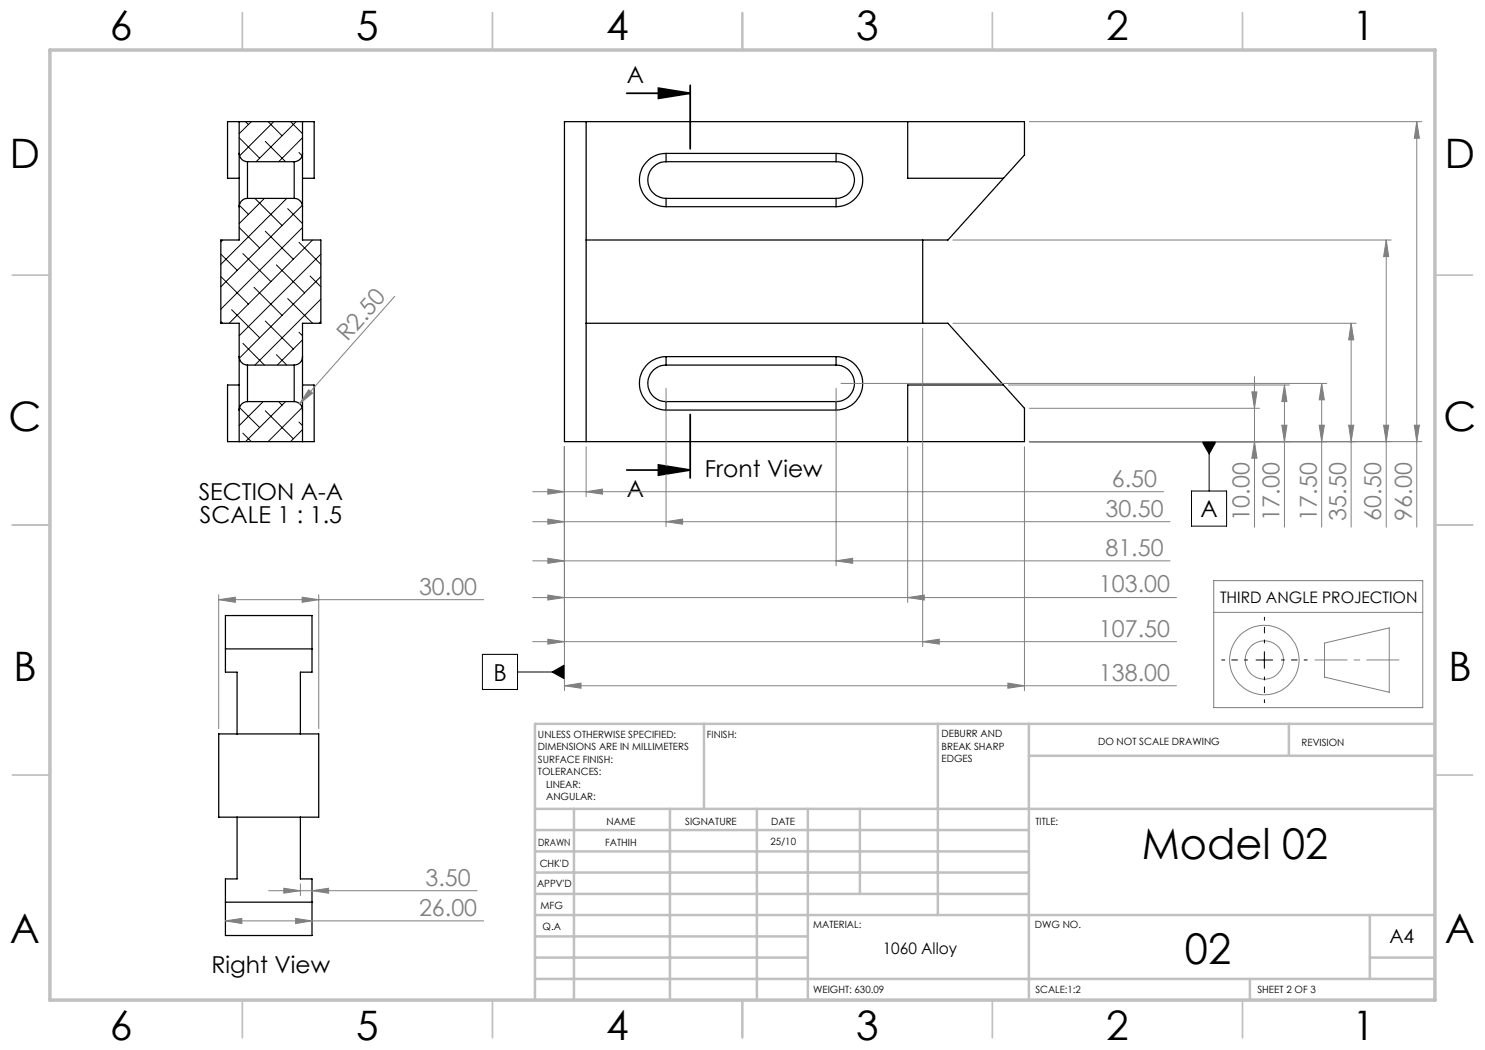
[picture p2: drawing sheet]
<svg xmlns="http://www.w3.org/2000/svg" width="297mm" height="210mm" viewBox="0 0 297 210" stroke-linecap="round" stroke-linejoin="round" font-family="sans-serif">
<g fill="none" stroke="#000" stroke-width=".25">
<path d="M47.8 30.7a1.69 1.69 0 0 0 1.7 1.6M47.8 30.7v10.6M47.8 35.7h-2.3v-11.4h17.3v11.4h-2.3M47.8 24.3v6.4M49.5 39.7a1.69 1.69 0 0 0-1.7 1.6M49.5 32.3v7.4M49.5 39.7h9.3M49.5 32.3h9.3M58.8 39.7a1.69 1.69 0 0 1 1.7 1.6M58.8 32.3v7.4M60.5 30.7a1.69 1.69 0 0 1-1.7 1.6M60.5 30.7v10.6"/>
<path d="M60.5 24.3v6.4M117.2 24.3v64M133.2 39.7v1.6M133.2 32.3a3.7 3.7 0 0 0-3.6 3.7 3.7 3.7 0 0 0 3.6 3.7M133.2 30.7a5.3 5.3 0 0 0-5.3 5.3 5.3 5.3 0 0 0 5.3 5.3M133.2 30.7v1.6M133.2 39.7h34M133.2 30.7h34M133.2 32.3h34M167.2 39.7v1.6M167.2 32.3a3.7 3.7 0 0 1 3.7 3.7 3.7 3.7 0 0 1-3.7 3.7M167.2 30.7v1.6"/>
<path d="M167.2 30.7a5.3 5.3 0 0 1 5.3 5.3 5.3 5.3 0 0 1-5.3 5.3M181.5 24.3v11.4h19.2M47.8 41.3v6.7h-3.6v16.7h3.6v6.6M60.5 41.3v6.7h3.7v16.7h-3.7v6.6M117.2 48h72.4l15.3-17v-6.7h-92v64h92v-6.6l-15.3-17h-72.4M133.2 41.3h34M184.5 48v16.7M47.8 71.3a1.69 1.69 0 0 0 1.7 1.7M47.8 71.3v10.7M47.8 77h-2.3v11.3h17.3v-11.3h-2.3M49.5 73v7.3M49.5 73h9.3"/>
<path d="M58.8 73v7.3M60.5 71.3a1.69 1.69 0 0 1-1.7 1.7M60.5 71.3v10.7M133.2 71.3a5.3 5.3 0 0 0-5.3 5.4 5.3 5.3 0 0 0 5.3 5.3M133.2 71.3v1.7M133.2 73a3.7 3.7 0 0 0-3.6 3.7 3.7 3.7 0 0 0 3.6 3.6M133.2 71.3h34M133.2 73h34M167.2 71.3a5.3 5.3 0 0 1 5.3 5.4 5.3 5.3 0 0 1-5.3 5.3M167.2 71.3v1.7M167.2 73a3.7 3.7 0 0 1 3.7 3.7 3.7 3.7 0 0 1-3.7 3.6M200.7 77h-19.2v11.3"/>
<path d="M47.8 82v6.3M49.5 80.3a1.69 1.69 0 0 0-1.7 1.7M49.5 80.3h9.3M58.8 80.3a1.69 1.69 0 0 1 1.7 1.7M60.5 82v6.3M133.2 80.3v1.7M133.2 82h34M133.2 80.3h34M167.2 80.3v1.7M45.1 129.8h17.3M43.7 146.8h20v16.6h-20zM47.4 146.8v-12.4h-2.3v-11.3h17.3v11.3h-2.3v12.4"/>
<path d="M47.4 163.4v12.4h-2.3v11.3h17.3v-11.3h-2.3v-12.4M45.1 180.4h17.3"/>
</g>
<g fill="none" stroke="#000" stroke-width=".2">
<path d="M47.8 27.5l4.1 4.1M49.1 24.3l.6 .6M50.3 24.3l-2.5 2.4M51 39.7l5.4 5.4M52.9 39.7l-5.1 5M53.1 28.3l4 4M53.6 24.3l2.8 2.9M54.8 24.3l-6.9 6.9M57.4 39.7l-13.2 13.2M58.1 24.3l2.4 2.4M59.2 24.3l-8 8M59.8 30.5l.6 .7"/>
<path d="M60.5 27.5l-4.8 4.8M44.2 55.3l5.5 5.5M44.2 50.8l3.2 3.3M44.6 48l-.4 .4M47.8 45.5l4.1 4.1M47.9 41.1l1.8 1.8M48.6 50.7l5.6 5.6M50.8 57.5l5.6 5.6M53.1 46.2l5.6 5.6M55.3 53l5.6 5.6M57.5 59.7l5 5M57.5 41.7l3 3"/>
<path d="M59.8 48.5l4.4 4.4M60.5 41.1l-16.3 16.3M60.5 45.5l-16.3 16.3M62 55.2l2.2 2.2M62.5 48l-16.7 16.7M64.2 50.8l-16.4 16.4M64.2 55.3l-16.3 16.3M64.2 59.8l-13.2 13.2M44.2 64.3l.4 .4M46.3 61.9l5.6 5.6M48.6 68.7l4.3 4.3M53.1 64.2l5.6 5.6"/>
<path d="M55.3 70.9l2.1 2.1M59.8 66.5l.7 .7M60.5 68l-5 5M64.2 64.3l-.4 .4M47.9 81.5l4 4M48.6 86.6l1.7 1.7M52.6 80.3l-4.8 4.8M53.1 82.2l5.6 5.6M55.7 80.3l.7 .7M57.1 80.3l-8 8M59.8 84.4l.7 .7M60.4 81.5l-6.8 6.8"/>
<path d="M60.5 85.9l-2.4 2.4M238.3 98.2h7v7h-7zM240.4 88.3h2.8l-1.4 2.5zM241.8 88.3v9.9M96.5 130.9h7v7h-7zM103.5 134.4h9.4M110.4 134.4l2.5-1.4v2.8zM251.2 132h3.3M252.9 130.3v3.4"/>
</g>
<path d="M125.3 18.7h12.7M131.7 17.6l6.3 1.1-6.3 1zM138 17.1v12.7M125.3 94h12.7M131.7 93l6.3 1-6.3 1zM138 82.9v12.7" fill="none" stroke="#000" stroke-width=".35"/>
<g fill="none" stroke="#808080" stroke-width=".2">
<path d="M205.9 24.3h78.5M283.4 24.3v81.1M283.4 24.3l.5 3.3h-1zM79 59.3l-19.1 21.4M190.6 48h87.6M277.2 48v57.4M277.2 48l.5 3.3h-1zM61.7 78l.8 .6-2.6 2.1zM133.2 77.7v27.6M167.2 77.7v35.5M168.2 76.7h97.2M184.5 65.7v63.6"/>
<path d="M190.6 64.7h80.7M201.7 77h56.2M250.4 78.4h1l-.5 3.3zM250.9 75.3v30.1M256.9 77v28.4M256.9 77l.5 3.3h-1zM264.3 76.7v28.7M264.3 76.7l.6 3.3h-1.1zM270.2 64.7v40.7M270.2 64.7l.6 3.3h-1.1zM106.5 98.3h126.2M109.6 97.8l3.3 .5-3.3 .5z"/>
<path d="M112.9 89.4v48.7M117.2 98.3l3.3-.5v1zM117.2 89.4v9.9M181.5 89.4v31.1M204.9 89.4v48.7M205.9 88.3h78.5M205.9 81.7h46M250.9 88.3l.5 3.3h-1zM256.4 85h1l-.5 3.3zM263.8 85h1.1l-.6 3.3zM269.7 85h1.1l-.6 3.3zM276.7 85h1l-.5 3.3z"/>
<path d="M282.9 85h1l-.5 3.3zM43.7 119.9l3.4-.5v1.1zM43.7 118.9v26.9M43.7 119.9h53M60.4 119.4l3.3 .5-3.3 .6zM63.7 118.9v26.9M106.5 112.2h127.5M106.5 104.3h127.5M106.5 119.5h128.8M109.6 119l3.3 .5-3.3 .5zM109.6 111.6l3.3 .6-3.3 .5zM109.6 103.8l3.3 .5-3.3 .5z"/>
<path d="M133.2 104.3l3.3-.5v1zM167.2 112.2l3.3-.6v1.1zM181.5 119.5l3.4-.5v1zM242.7 116.1h41.9v25.4h-41.9zM106.5 128.3h128.8M109.6 127.8l3.3 .5-3.3 .5zM112.9 137.2l3.3-.6v1zM112.9 137.2h122.4M184.5 128.3l3.4-.5v1zM201.6 136.6l3.3 .6-3.3 .4zM242.7 122.5h41.9M264.9 128.6l12.9-3v12.9l-12.9-3.1z"/>
<path d="M53.7 178.1h41.7M56.8 177.7l3.3 .4-3.3 .5zM60.1 176.8v2.3M62.4 178.1l3.3-.4v.9zM45.1 184.2l3.3-.5v1zM45.1 184.2h51.6M59.1 183.7l3.3 .5-3.3 .5z"/>
<circle cx="252.9" cy="132" r="6.9"/>
<circle cx="252.9" cy="132" r="3.8"/>
</g>
<path d="M249.6 132h-5.3M252.9 128.7v-5.3M252.9 135.3v5.3M256.2 132h5.3" fill="none" stroke="#000" stroke-width=".2" stroke-dasharray="15.2 1.3 1.3 1.3" stroke-dashoffset="14.5" stroke-linecap="butt"/>
<path d="M279.9 132h-17" fill="none" stroke="#808080" stroke-width=".2" stroke-dasharray="15.2 1.3 1.3 1.3" stroke-dashoffset="8.7" stroke-linecap="butt"/>
<g fill="none" stroke="#c0c0c0" stroke-width=".35">
<path d="M48.5 2.5v7.5M98.5 2.5v7.5M148.5 2.5v7.5M198.5 2.5v7.5M248.5 2.5v7.5M2.5 55h7.5M287 55h7.5M2.5 105h7.5M287 105h7.5M2.5 155h7.5M287 155h7.5M48.5 200v7.5"/>
<path d="M98.5 200v7.5M148.5 200v7.5M198.5 200v7.5M248.5 200v7.5"/>
</g>
<g fill="none" stroke="#c0c0c0" stroke-width=".5">
<path d="M140.8 144.8v17M187.6 144.8v38.2M205.8 144.8v55.2M205.8 151.2h81.2M257.8 144.8v6.4M287 144.8h-180v55.2M107 161.8h180M107 178.8h98.8M107 174.5h98.8M107 170.3h98.8M107 166h98.8M114.8 161.8v38.2"/>
<path d="M134 161.8v38.2M151.4 161.8v38.2M161.6 161.8v38.2M172 161.8v17M107 195.8h180M107 191.5h54.6M107 187.3h54.6M107 183h180M250 195.8v4.2M274 191.5h13M274 183v12.8"/>
</g>
<path d="M10 10h277v190h-277z" fill="none" stroke="#c0c0c0" stroke-width=".7"/>
<g fill="#000">
<path d="M131.7 17.6l6.3 1.1-6.3 1zM131.7 93l6.3 1-6.3 1z"/>
<path d="M240.4 88.3l1.4 2.5 1.4-2.5zM110.4 134.4l2.5 1.4v-2.8z"/>
</g>
<g fill="#808080">
<path d="M167.2 112.2l3.3-.6v1.1zM109.6 111.6l3.3 .6-3.3 .5zM133.2 104.3l3.3-.5v1zM109.6 103.8l3.3 .5-3.3 .5zM59.1 183.7l3.3 .5-3.3 .5zM45.1 184.2l3.3-.5v1zM62.4 178.1l3.3-.4v.9zM56.8 177.7l3.3 .4-3.3 .5zM60.4 119.4l3.3 .5-3.3 .6zM43.7 119.9l3.4-.5v1.1z"/>
<path d="M112.9 137.2l3.3-.6v1zM201.6 136.6l3.3 .6-3.3 .4zM109.6 97.8l3.3 .5-3.3 .5zM117.2 98.3l3.3-.5v1zM109.6 127.8l3.3 .5-3.3 .5zM184.5 128.3l3.4-.5v1zM109.6 119l3.3 .5-3.3 .5zM181.5 119.5l3.4-.5v1zM61.7 78l.8 .6-2.6 2.1z"/>
<path d="M282.9 85h1l-.5 3.3zM283.4 24.3l.5 3.3h-1zM250.9 88.3l.5 3.3h-1zM250.4 78.4h1l-.5 3.3zM269.7 85h1.1l-.6 3.3zM270.2 64.7l.6 3.3h-1.1zM276.7 85h1l-.5 3.3zM277.2 48l.5 3.3h-1zM256.4 85h1l-.5 3.3zM256.9 77l.5 3.3h-1zM263.8 85h1.1l-.6 3.3zM264.3 76.7l.6 3.3h-1.1z"/>
</g>
<g font-size="8.5">
<text x="228.3" y="171.8">Model 02</text>
<text x="237" y="192.7">02</text>
</g>
<g font-size="8.1">
<text x="22" y="8">6</text>
<text x="71.2" y="8">5</text>
<text x="121.2" y="8">4</text>
<text x="171.3" y="8">3</text>
<text x="221.3" y="8">2</text>
<text x="270.5" y="8">1</text>
<text x="2" y="33.6">D</text>
<text x="289" y="33.6">D</text>
<text x="1.7" y="86.1">C</text>
<text x="288.7" y="86.1">C</text>
<text x="2.7" y="136.1">B</text>
<text x="289.7" y="136.1">B</text>
<text x="2" y="188.6">A</text>
<text x="289" y="188.6">A</text>
<text x="22" y="208">6</text>
<text x="71.2" y="208">5</text>
<text x="121.2" y="208">4</text>
<text x="171.3" y="208">3</text>
<text x="221.3" y="208">2</text>
<text x="270.5" y="208">1</text>
</g>
<g font-size="4.7">
<text x="125.4" y="16.6">A</text>
<text x="141" y="95.4">Front View</text>
<text x="39.7" y="100">SECTION A-A</text>
<text x="125.4" y="99.3">A</text>
<text x="40" y="104.5">SCALE 1 : 1.5</text>
<text x="240.1" y="103.5">A</text>
<text x="98.7" y="136.1">B</text>
<text x="42.3" y="194.5">Right View</text>
</g>
<g font-size="4.7" fill="#808080">
<text x="69.5" y="68.5" transform="rotate(-49 69.5 68.5)">R2.50</text>
<text x="222.4" y="97.3">6.50</text>
<text x="221.1" y="103.3">30.50</text>
<text x="249.9" y="104.1" transform="rotate(-90 249.9 104.1)">10.00</text>
<text x="255.9" y="104.1" transform="rotate(-90 255.9 104.1)">17.00</text>
<text x="263.4" y="104.1" transform="rotate(-90 263.4 104.1)">17.50</text>
<text x="269.2" y="104.1" transform="rotate(-90 269.2 104.1)">35.50</text>
<text x="276.2" y="104.1" transform="rotate(-90 276.2 104.1)">60.50</text>
<text x="282.4" y="104.1" transform="rotate(-90 282.4 104.1)">96.00</text>
<text x="221.1" y="111.1">81.50</text>
<text x="83.8" y="118.9">30.00</text>
<text x="219.8" y="118.5">103.00</text>
<text x="219.8" y="127.3">107.50</text>
<text x="219.8" y="136.1">138.00</text>
<text x="85.1" y="177.1">3.50</text>
<text x="83.8" y="183.2">26.00</text>
</g>
<text font-size="3.9" x="277.9" y="188.5">A4</text>
<g font-size="3.2">
<text x="244" y="120.5">THIRD ANGLE PROJECTION</text>
<text x="176.5" y="190.9">1060 Alloy</text>
</g>
<g font-size="2">
<text x="107.6" y="147.6">UNLESS OTHERWISE SPECIFIED:</text>
<text x="141.4" y="147.6">FINISH:</text>
<text x="188.3" y="147.5">DEBURR AND</text>
<text x="188.3" y="150">BREAK SHARP</text>
<text x="219.6" y="149">DO NOT SCALE DRAWING</text>
<text x="260.3" y="149.2">REVISION</text>
<text x="107.6" y="150.1">DIMENSIONS ARE IN MILLIMETERS</text>
<text x="107.6" y="152.6">SURFACE FINISH:</text>
<text x="107.6" y="155.1">TOLERANCES:</text>
<text x="188.3" y="152.5">EDGES</text>
<text x="109.2" y="157.6">LINEAR:</text>
<text x="109.2" y="160.1">ANGULAR:</text>
<text x="121.3" y="165">NAME</text>
<text x="137" y="164.9">SIGNATURE</text>
<text x="154.2" y="164.9">DATE</text>
<text x="207.1" y="164.9">TITLE:</text>
<text x="107.6" y="169.1">DRAWN</text>
<text x="107.9" y="173.3">CHK'D</text>
<text x="121" y="169.1">FATHIH</text>
<text x="154.1" y="168.9">25/10</text>
<text x="107.4" y="177.4">APPV'D</text>
<text x="108.1" y="181.8">MFG</text>
<text x="108.5" y="186">Q.A</text>
<text x="162.6" y="185.5">MATERIAL:</text>
<text x="207" y="185.5">DWG NO.</text>
<text x="162.6" y="198.5">WEIGHT: 630.09</text>
<text x="207.1" y="198.6">SCALE:1:2</text>
<text x="251.5" y="198.6">SHEET 2 OF 3</text>
</g>
</svg>
